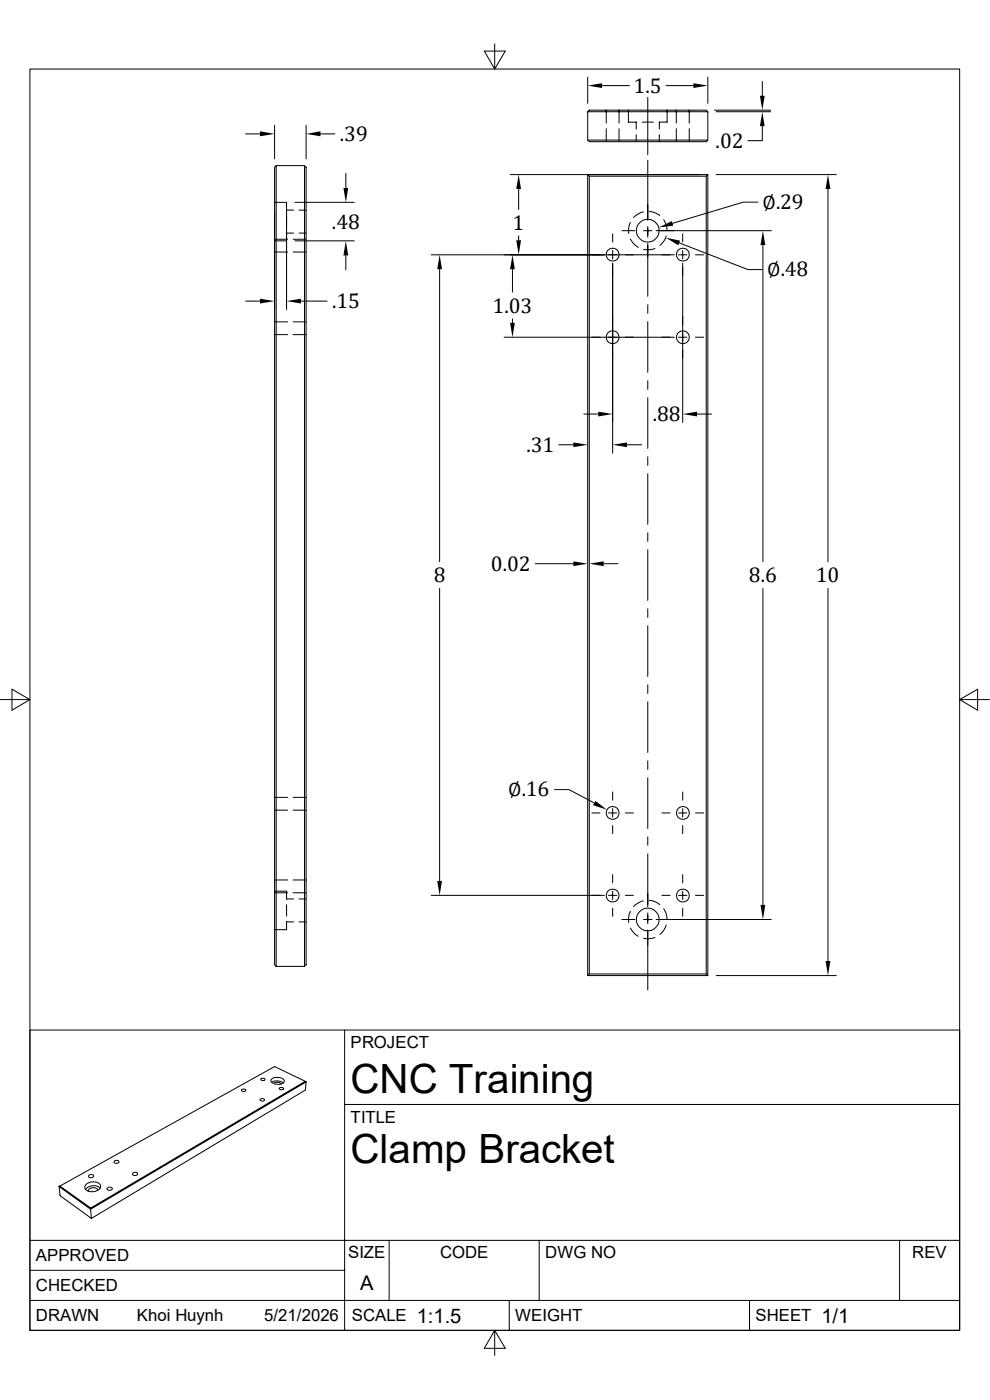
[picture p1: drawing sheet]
<svg xmlns="http://www.w3.org/2000/svg" width="210mm" height="297mm" viewBox="0 0 210 297" stroke-linecap="round" stroke-linejoin="round" font-family="sans-serif">
<g fill="none" stroke="#000" stroke-width=".21">
<path d="M104.9 9.3v5.3l-2.2-3.8h4.5l-2.3 3.8M124.7 16.4v5.5M127.7 18.2h5.8M141.3 18.2h5.8M150.2 16.4v5.5M161.7 17.3v3M52.1 28.4h3.1M58.3 26.6v7.1M58.3 35.5l.3-.4v169.9l-.3-.3zM58.6 35.1h6M64.6 35.1l.3 .4v169.2l-.3 .3zM64.9 26.6v7.1"/>
<path d="M68 28.4h3M73.4 36.8v3.1M108.2 37h40.2M124.7 29.7h25.5l-.4 .4h-24.8zM124.7 37h25.5l-.4 .4h-24.8zM124.7 37v170M124.7 23.7v6M125 37.4v169.2M128.6 23.4v2.7M128.6 27.3v2.8M131.3 23.4v2.7M131.3 27.3v2.8"/>
<path d="M133.3 23.4v2.5h1.7M135 25.9v1.5M135 28.6v1.5M136.2 25.9h2.4M137.4 20.7v12.1M137.4 34v12.7M139.9 28.6v1.5M141.5 23.4v2.5h-1.7l.1 1.5M143.5 23.4v2.7M143.5 27.3v2.8M146.2 23.4v2.7M146.2 27.3v2.8"/>
<path d="M149.8 37.4v169.2M150.2 37v170M150.2 23.7l-.4-.3h-24.8l-.3 .3h25.5v6M151.6 23.4h11.9M151.9 37h25.5M151.9 23.7h11.6M161.7 26.8v3h-3M58.3 42.9h2.5v1.7h1.5M58.3 50.8h2.7M58.3 53.5h2.7M58.3 44.7v21M60.8 45.8v2.4"/>
<path d="M60.8 44.7v21M62.2 50.8h2.7M62.2 53.5h2.7M62.3 49.4h-1.5v1.7h-2.5M62.6 42.9h12.5M62.6 51.1h12.5M63.5 44.6h1.4M63.5 49.4h1.4M73.4 54.2v3M91.5 54.1h51.5M93.3 57.1v62.1M108.7 57.1v4.9"/>
<path d="M110 40.1v4.4M110 50v1M130 49.6v1.8M130 53.1v1.8M130 55.8v40.3M131.9 48.9h2.8M133.7 47.2a3.9 3.9 0 0 0-.3 2.3M133.7 50.7a4.6 4.6 0 0 0 1.7 1.8M136.5 45a4.1 4.1 0 0 0-2.1 1.1M136.5 48.9h1.8M137.4 48v2.3M137.4 51.6v11.3"/>
<path d="M137.7 44.8a4.5 4.5 0 0 1 2.3 .9M138.9 52.7a4.1 4.1 0 0 1-2.4 .2M139.2 48.9h24.4M140.8 46.6a4.2 4.2 0 0 1 .7 2.3M141.3 50.1a3.8 3.8 0 0 1-1.3 2M143.9 54.1h1.8M144.1 51.5l14.6 5.7h3M144.8 49.6v1.8M144.8 53.1v1.8M144.8 55.8v33.8M147.5 54.1h1.8M160.8 42.9h-3.1l-15 4.5"/>
<path d="M161.8 52v67.2M175.6 40.1v79.1M52.1 63.9h3.1M58.3 68.3h2.7M58.3 71h2.7M62.2 68.3h2.7M62.2 71h2.7M63.8 63.9h5.6M106.9 71.5h36.1M108.7 67.6v.9M137.4 64.6v1.9M137.4 68.2v10.8"/>
<path d="M143.9 71.5h1.8M147.5 71.5h1.8M118.5 94.4h3.1M123.9 87.8h3M133 94.4h3.1M137.4 80.8v1.8M137.4 84.4v10.7M137.4 96.9v1.8M147.9 87.8h3.1M113.5 119.6h8.1M128.1 119.6h3M137.4 100.5v10.8"/>
<path d="M137.4 113v1.9M137.4 116.6v10.8M93.3 124.8v62.1M137.4 129.2v1.8M137.4 132.8v10.7M161.8 124.8v67.2M175.6 124.8v79.1M0 148.4h6.3l-3.8-2.2v4.5l3.8-2.3M137.4 145.3v1.8M137.4 148.9v10.7M203.6 148.4l3.8 2.3v-4.5l-3.8 2.2h6.3M58.3 169.2h2.7"/>
<path d="M58.3 171.9h2.7M62.2 169.2h2.7M62.2 171.9h2.7M117.6 167.5h3.1l5.4 2.8M125.6 172.5h1.7M129.1 172.5h1.8M130 168v1.8M130 171.5v1.9M130 175.1v1.8M132.7 172.5h1.7M137.4 161.4v1.8M137.4 165v10.8"/>
<path d="M137.4 177.5v1.8M140.4 172.5h1.8M143.9 172.5h1.8M144.8 168v1.8M144.8 171.5v1.9M144.8 175.1v1.8M147.5 172.5h1.8M58.3 189.1h2.5v1.7M58.3 186.7h2.7M58.3 189.4h2.7M60.8 191.9v2.5M60.8 195.5v1.7h-2.5"/>
<path d="M60.8 190.7h1.5M60.8 195.6h1.5M62.2 186.7h2.7M62.2 189.4h2.7M63.5 190.7h1.4M63.5 195.6h1.4M91.5 189.9h36.7M129.1 189.9h1.8M130 185.5v1.8M130 189.1v1.7M130 192.7v1.7M131.9 195.1h2.8"/>
<path d="M132.7 189.9h1.7M133.7 193.3a3.9 3.9 0 0 0-.3 2.4M133.7 196.9a4.2 4.2 0 0 0 1.7 1.7M136.5 191.1a4.1 4.1 0 0 0-2.1 1.2M136.5 195.1h1.8M137.4 197.3v12.7M137.4 181.1v11.3M137.4 193.7v2.3M137.7 191a3.6 3.6 0 0 1 2.3 .9M138.9 198.9a3.7 3.7 0 0 1-2.4 .2M139.2 195.1h24.4M140.4 189.9h1.8"/>
<path d="M140.8 192.8a3.9 3.9 0 0 1 .7 2.3M141.3 196.3a3.8 3.8 0 0 1-1.3 1.9M143.9 189.9h1.8M144.8 185.5v1.8M144.8 189.1v1.7M144.8 192.7v1.7M147.5 189.9h1.8M58.6 205h6M73.1 218.5v63.7M124.7 207l.3-.4h24.8l.4 .4zM151.9 207h25.5M51.4 231.1h.6l.2 .3-.6 .2-.4-.2z"/>
<path d="M55.3 233.1l.4-.1 .4 .4-.6 .2-.3-.2zM55.4 228.8h.7l.1 .3-.3 .1h-.4l-.2-.1zM57.6 228.9a1.98 1.98 0 0 1 2.7 .4 1.53 1.53 0 0 1-2 .7l-.3-.2a.55 .55 0 0 1-.4-.9zM57.7 229.6a2.28 2.28 0 0 1 2.4 .1M58 229.9a1.24 1.24 0 0 1 1.6 .1M59.4 230.8l.2-.1a.45 .45 0 0 1 .6 .3l-.3 .2a.45 .45 0 0 1-.7-.3zM64.8 229.4l-45.5 26.9-.1 .2 45.7-27M64.9 229.5l-6.6-3.2-45.8 25.4M64.9 229.5l-.1 1.8-45.4 27.2-6.7-4.8-.2-2M73.1 234.3h130.5M12.5 251.7l6.7 4.8 .2 2M12.7 251.6l6.6 4.7"/>
<path d="M18.3 251.2a2.16 2.16 0 0 1 3 .3 1.73 1.73 0 0 1-2.2 1.3l-.4-.1a.81 .81 0 0 1-.7-.6 .81 .81 0 0 1 .3-.9zM19 249.3a.55 .55 0 0 1 .9 .3 .57 .57 0 0 1-.6 .3 .57 .57 0 0 1-.5-.5zM20.7 252.5a1.12 1.12 0 0 0-1-.5 1.12 1.12 0 0 0-1 .7M21.3 252.1a2.23 2.23 0 0 0-3.2 .2M22.7 252.1a.56 .56 0 0 1 .6-.3 .56 .56 0 0 1 .5 .5l-.2 .1a.77 .77 0 0 1-.9-.1zM24.2 246.4l.1-.1a.56 .56 0 0 1 .9 .2 .54 .54 0 0 1-.5 .3 .54 .54 0 0 1-.5-.4zM28.3 248.8a.55 .55 0 0 1 .9 .3 .54 .54 0 0 1-.6 .3 .54 .54 0 0 1-.4-.4zM6.3 275.9h197.3M6.3 269.5h66.8M6.3 263.1h197.3M82.5 263.1v12.8M108 275.9v6.3"/>
<path d="M114.4 263.1v12.8M159 275.9v6.3M190.8 263.1v12.8M6.3 282.2v-63.7h197.3v63.7M6.3 282.2v-267.6h197.3v267.6M6.3 282.2h197.3M104.9 282.2l2.3 3.8h-4.5l2.2-3.8v5.4"/>
<circle cx="130" cy="54" r="1.36"/>
<circle cx="137.4" cy="49" r="2.42"/>
<circle cx="144.9" cy="54" r="1.36"/>
<circle cx="130" cy="71.5" r="1.36"/>
<circle cx="144.9" cy="71.5" r="1.36"/>
<circle cx="130" cy="172.5" r="1.36"/>
<circle cx="144.9" cy="172.5" r="1.36"/>
<circle cx="130" cy="190" r="1.36"/>
<circle cx="137.4" cy="195.1" r="2.42"/>
<circle cx="144.9" cy="190" r="1.36"/>
</g>
<g fill="#000">
<path d="M124.7 18.2l3-.5v1zM147.1 17.7l3.1 .5-3.1 .5zM55.2 27.9l3.1 .5-3.1 .5zM64.9 28.4l3.1-.5v1zM72.9 39.9h1l-.5 3zM161.2 20.3h1l-.5 3.1zM161.7 23.7l.5 3.1h-1zM73.4 51.1l.5 3.1h-1zM93.3 54.1l.5 3h-1zM108.7 54.1l.5 3h-1zM110 37l.5 3.1h-1zM109.5 51h1l-.5 3.1z"/>
<path d="M139.7 48.3l2.8-1.4 .3 1zM141.2 50.4l3.1 .7-.4 .9zM161.8 48.9l.5 3.1h-1zM175.6 37l.5 3.1h-1zM55.2 63.4l3.1 .5-3.1 .5zM60.8 63.9l3-.5v1zM108.2 68.5h1l-.5 3zM121.6 93.9l3.1 .5-3.1 .5zM126.9 87.3l3.1 .5-3.1 .5zM130 94.4l3-.5v1zM144.8 87.8l3.1-.5v1zM121.6 119.1l3.1 .5-3.1 .5z"/>
<path d="M125 119.6l3.1-.5v1zM126.3 169.9l2.5 1.9-3-1zM92.8 186.9h1l-.5 3zM161.3 192h1l-.5 3.1zM175.1 203.9h1l-.5 3.1z"/>
</g>
<g font-size="8.6">
<text x="74.4" y="231.8">CNC Training</text>
<text x="74.4" y="246.8">Clamp Bracket</text>
</g>
<g font-size="4.5">
<text x="134.4" y="19.7">1.5</text>
<text x="72.1" y="29.9">.39</text>
<text x="151.8" y="31.3">.02</text>
<text x="161.8" y="44.2">∅.29</text>
<text x="70.4" y="48.5">.48</text>
<text x="108.8" y="48.8">1</text>
<text x="162.7" y="58.5">∅.48</text>
<text x="70.4" y="65.4">.15</text>
<text x="104.5" y="66.3">1.03</text>
<text x="138.5" y="89.3">.88</text>
<text x="111.7" y="95.9">.31</text>
<text x="92" y="123.5">8</text>
<text x="104.1" y="121.1">0.02</text>
<text x="158.9" y="123.5">8.6</text>
<text x="173.1" y="123.5">10</text>
<text x="107.8" y="168.8">∅.16</text>
</g>
<g font-size="4.3">
<text x="76.4" y="273.7">A</text>
<text x="88.4" y="280.6">1:1.5</text>
<text x="174.3" y="280.6">1/1</text>
</g>
<g font-size="3.6">
<text x="74.4" y="222.3">PROJECT</text>
<text x="74.4" y="238.2">TITLE</text>
<text x="7.6" y="267.6">APPROVED</text>
<text x="73.9" y="267">SIZE</text>
<text x="93.3" y="267">CODE</text>
<text x="115.7" y="267">DWG NO</text>
<text x="193.5" y="267">REV</text>
<text x="7.6" y="273.9">CHECKED</text>
<text x="7.6" y="280.3">DRAWN</text>
<text x="29" y="280.3">Khoi Huynh</text>
<text x="56" y="280.3">5/21/2026</text>
<text x="74.6" y="280.3">SCALE</text>
<text x="109.3" y="280.3">WEIGHT</text>
<text x="160.3" y="280.3">SHEET</text>
</g>
</svg>
